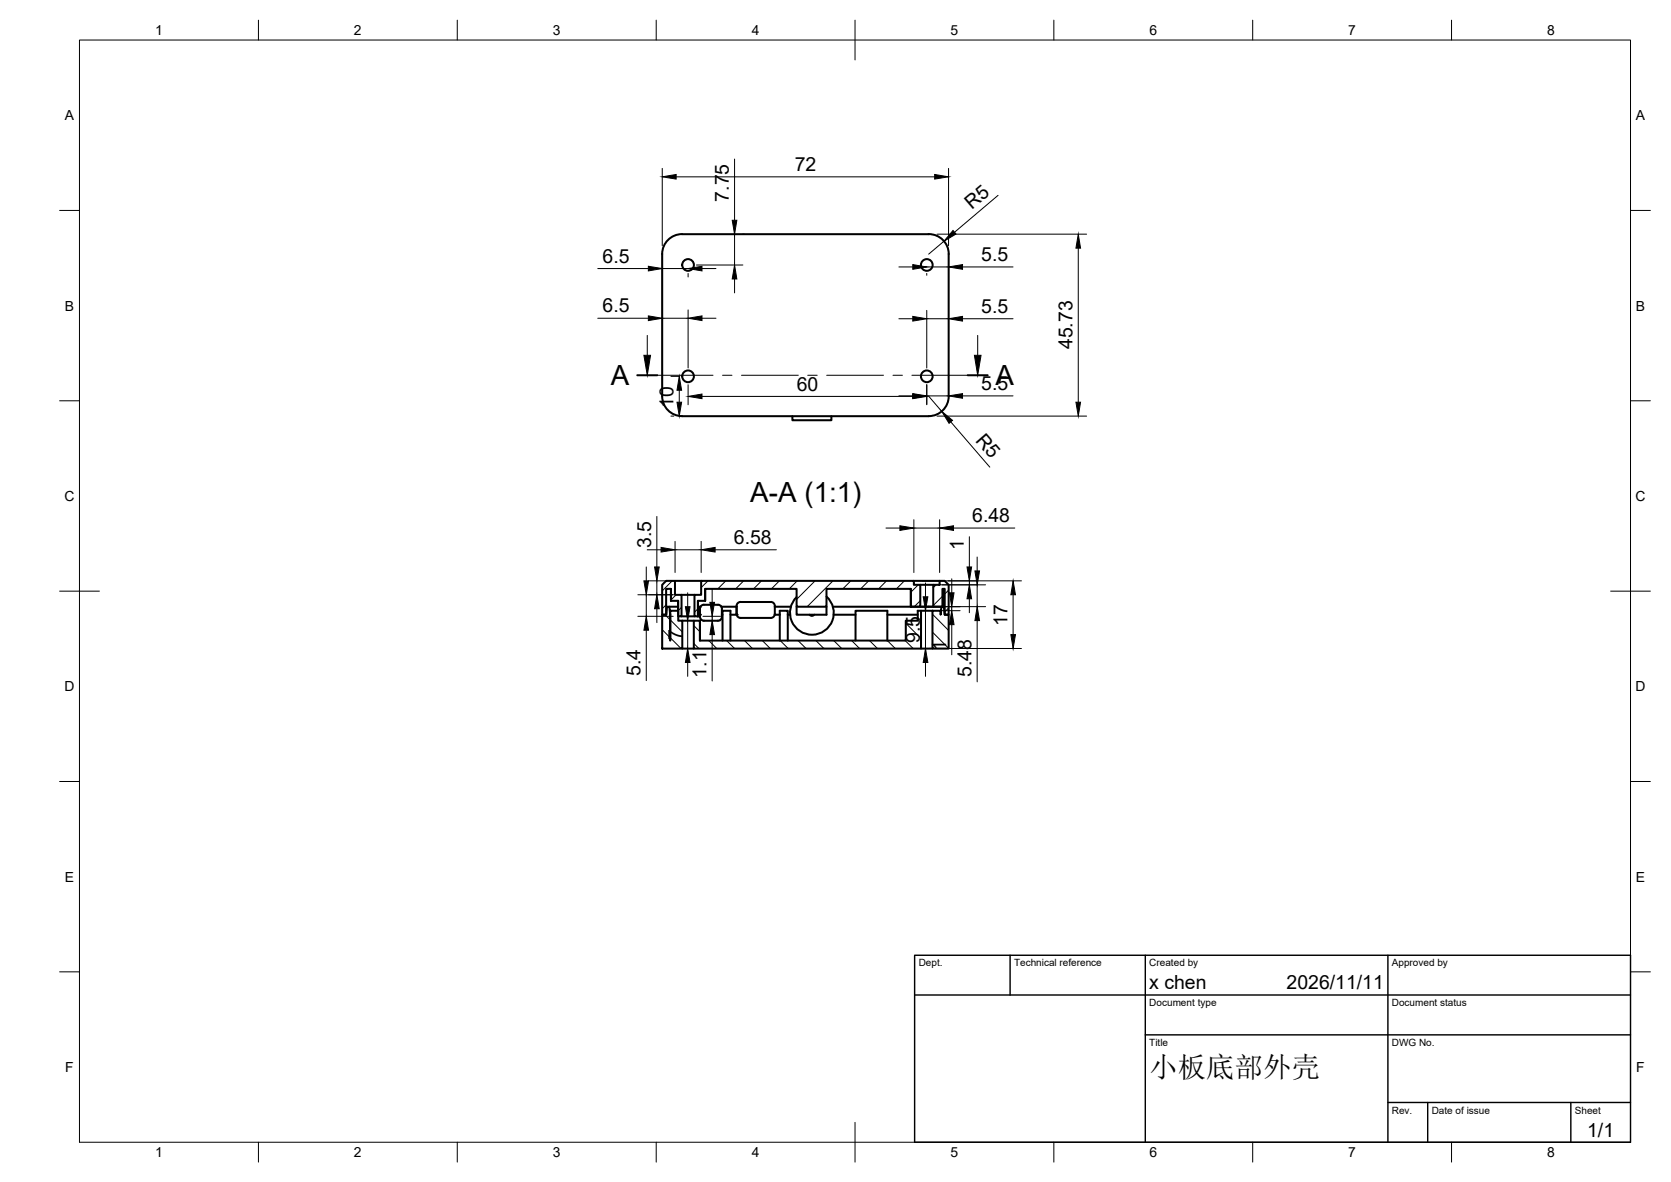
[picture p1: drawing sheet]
<svg xmlns="http://www.w3.org/2000/svg" width="420mm" height="297mm" viewBox="0 0 420 297" stroke-linecap="round" stroke-linejoin="round" font-family="sans-serif">
<!-- layer: Visible -->
<g fill="none" stroke="#000" stroke-width=".51">
<path d="M167.7 60.6a5 5 0 0 1 3.8-1.8h62a5 5 0 0 1 5 5v35.8a5 5 0 0 1-5 5h-62a5 5 0 0 1-5-5v-35.8a5 5 0 0 1 1.2-3.2zM199.2 104.6v1h9.8v-1M166.5 147l1-1h2.2v3.5h1.7v5.4h-.9v-3.9h-1.8v-3h-1.2v6.5h-1zM167.7 152.5h.6l.2 2v6.5v-7.5h2v2.5h1.1v7h-5.1v-8.5h1zM168.3 152.5h2.2M168.5 154.5h.1M168.7 148v3M168.7 151h.1M169.7 146h6.6M170.5 151v2.5M171.4 149.5h3.2M171.4 154.9h3.2"/>
<path d="M171.6 156h2.9M174.5 156h1.5v5h51.8v-5h3v-2.5h.8v9.5h-57.1zM175.5 154.5h.5v-1.5v2M175.5 151v3.9M175.5 152.5h.6M176 156h.1M176 155a1.01 1.01 0 0 0 1 1h3.5a1.01 1.01 0 0 0 1-1M176 156v5M176.3 146h53.5v1h1.6v5.5h-2.4v-4.5h-21.2v4.5h-7.5v-4.5h-23v3h-1.8v3.9h-.9v-5.4h1.7zM177 152h3.5M177 152a1.01 1.01 0 0 0-1 1l.1-.5M177.3 148v3"/>
<path d="M180.5 152l.7 .3 .3 .7M181.4 152.5h3.8M181.5 153v2M181.5 154.5h.2M183.7 154.5h1.5M185.2 154.3v.2M185.2 152.3v2M185.2 154.5a1.01 1.01 0 0 0 1 .8h7.6a1.01 1.01 0 0 0 1-.8M186.2 151.3h7.6M186.2 151.3a1.01 1.01 0 0 0-1 1M193.8 151.3a1.01 1.01 0 0 1 1 1M194.8 154.5h1.3"/>
<path d="M194.8 152.3v2M194.8 152.5h4.1M194.8 154.3v.2M198.1 154.5h.5M200.3 152.5v2h7.5v-2M203.6 154.5l.5 .3 .6-.3M207.8 149.9a5.5 5.5 0 0 1 .3 7.9 5.5 5.5 0 0 1-7.8 .1 5.5 5.5 0 0 1 0-7.9M209.4 152.5h27.3M209.6 154.5h5.5M223.1 154.5h7.7M229 148v4.5M229.8 146h6.5"/>
<path d="M231.4 152.5h3.3M231.4 147h3.3M231.6 153.5h2.9M234.5 153.5h2v1l.2-2h.6l.2 2h1v8.5h-4zM234.7 147h1.6v-1h1.2l1 1v7.5h-1v-6.5h-.5v4.5h-2.3zM237 148v4.5M171.6 163h2.9M181.7 161v-7.5h2v7.5M196.1 161v-7.5h2v7.5M215.1 161v-7.5h8v7.5M231.6 163h2.9"/>
<circle cx="173" cy="66.6" r="1.47"/>
<circle cx="233" cy="66.6" r="1.47"/>
<circle cx="173" cy="94.6" r="1.47"/>
<circle cx="233" cy="94.6" r="1.47"/>
</g>
<g fill="#000">
<circle cx="175.5" cy="154.9" r=".25"/>
<circle cx="176" cy="154.5" r=".25"/>
<circle cx="185.2" cy="154.5" r=".25"/>
<circle cx="229" cy="152.5" r=".25"/>
<circle cx="237" cy="152.5" r=".25"/>
</g>
<!-- layer: BORDER -->
<g fill="none" stroke="#000" stroke-width=".25">
<path d="M20 10.1h390v276.9h-390zM65 5.1v5M115 5.1v5M165 5.1v5M215 5.1v10M265 5.1v5M315 5.1v5M365 5.1v5M15 52.9h5M410 52.9h5M15 100.7h5M410 100.7h5"/>
<path d="M15 148.6h10M405 148.6h10M15 196.4h5M410 196.4h5M15 244.2h5M410 244.2h5M65 287v5M115 287v5M165 287v5M215 282.1v9.9M265 287v5M315 287v5"/>
<path d="M365 287v5"/>
</g>
<!-- layer: TITLEBLOCK -->
<path d="M230 240.1h180v46.9h-180zM230 250h180M254 240.1v9.9M288 240.1v46.9M349 240.1v46.9M288 260.1h122M349 277.1h61M359 277.1v9.9M395 277.1v9.9" fill="none" stroke="#000" stroke-width=".36"/>
<!-- layer: Hatching -->
<g fill="none" stroke="#000" stroke-width=".25">
<path d="M166.5 158.2l2 2.1M167.2 154.5l4.4 4.3M167.5 152l-1 1M169 146l-2.5 2.5M170 149.5l-1.3 1.3M171.4 152.6l-.9 .8M174.5 157.2l1.5 1.6M175.5 153l-.9 .8M178 146l-1.7 1.7M182.5 146l-2 2M187 146l-2 2M191.5 146l-2 2"/>
<path d="M196 146l-2 2M200.4 146l-1.9 2M204.9 146l-4.6 4.6M207.8 152.1l-.4 .4M209.4 146l-6.5 6.5M213.9 146l-2 2M218.4 146l-2 2M222.9 146l-2 2M227.4 146l-2 2M227.8 156.6l3.8 3.9M230.7 155.1l.9 .9M230.9 147l-1.9 1.8"/>
<path d="M231.4 151l-1.5 1.4M234.5 158.9l4 4M234.5 154.4l4 4M235.4 147l-.8 .7M236.4 146l-.1 .1M237 149.8l-2.4 2.4M237.1 152.5l.3 .3M238.5 148.3l-1 1M238.5 152.8l-1 1M166.5 162.8l.3 .2M168.6 160.3l2.6 2.7M174.5 161.7l1.2 1.3"/>
<path d="M178.2 161l2 2M182.7 161l2 2M187.2 161l2 2M191.7 161l2 2M196.2 161l2 2M200.7 161l2 2M205.1 161l2.1 2M209.6 161l2 2M214.1 161l2 2M218.6 161l2 2M223.1 161l2 2M227.6 161l2 2"/>
</g>
<!-- layer: Section Lines -->
<path d="M160.2 94.3h5M243.3 94.3h5" fill="none" stroke="#000" stroke-width=".51"/>
<path d="M162.8 84.3v5M165.2 94.3h14.1M181.7 94.3h2.3M186.4 94.3h14.3M203.1 94.3h2.4M207.9 94.3h14.2M224.5 94.3h2.4M229.3 94.3h14M245.8 84.3v5" fill="none" stroke="#000" stroke-width=".25"/>
<path d="M161.9 89.3h1.7l-.8 5zM245 89.3h1.7l-.9 5z" fill="#000" stroke="#000" stroke-width=".25"/>
<!-- layer: FD_Dimensions -->
<g fill="none" stroke="#000" stroke-width=".25">
<path d="M184.7 40v15.4M166.5 42.3v19.5M170 44.4h65M184.7 58.9v7.7M186.8 58.9h.1M235.6 58.9h37.6M238.5 42.3v19.5M251 49.1l-11 9.3M150.3 67.5h12.7M150.3 80h12.7M166.5 67.5h6.5M166.5 80h6.5"/>
<path d="M173 68.7v.9M173 77.9v14.6M175.1 66.6h11.7M176.5 67.5h3.5M176.5 80h3.5M184.7 70.1v3.5M226 67.1h3.5M233 68.7v.5M233 78v14.5M233 67.1h5.5M237.3 60.6l-3.8 3.3M242 67.1h12.7"/>
<path d="M271.1 62.4v38.7M168.7 94.6h2.2M170.8 98.1v3M173 96.7v5M176.5 99.6h53M226 99.5h3.5M226 80.1h3.5M233 96.7v5M233 99.5h5.5M233 80.1h5.5M233.5 99.6l3.3 3.8M242 99.5h12.7"/>
<path d="M242 80.1h12.7M168.7 104.6h.7M235.6 104.6h37.6M239.1 106l9.8 11.4M162.7 138.2h3.5M165.2 129.8v12.7M169.7 136v7.9M169.7 138.2h6.6M176.3 136v7.9M179.8 138.2h15.4M222.8 132.7h3.5M229.8 130.6v13.3"/>
<path d="M229.8 132.7h6.5M236.3 130.6v13.3M239.8 132.7h15.4M243.7 134.9v7.6M245.7 140v3.5M160.4 149.5h8.9M160.4 154.9h8.9M162.5 142.5v3.5M162.5 149.5v5.4M162.5 158.4v12.6M163.1 146h4.5M165.2 146v3.5"/>
<path d="M165.2 153v3.5M172.9 149v3.5M172.9 156v7M173.7 156h1.3M176.6 156h4.6M176.8 154.9h4.4M179.1 147.9v3.5M179.1 154.9v1.1M179.1 159.5v11.6M231.9 146h24.9M232.7 146.5v3.5M232.7 153.5v9.5"/>
<path d="M235.6 152.5h5.8M236.6 153.5h4.8M236.8 147h11M236.8 152.4h11M239.3 145.5v3.5M239.3 152.5v1M239.3 157v7.6M243.7 146v1M243.7 150.5v3.5M245.7 147v5.4M245.7 156v15.4M254.7 149.5v10"/>
<path d="M172.9 166.5v3.5M232.7 166.5v3.5M233.7 163h23.1"/>
</g>
<g fill="#000" stroke="#000" stroke-width=".25">
<path d="M166.5 44.4l3.5-.6v1.2zM184.1 55.4h1.2l-.6 3.5zM235 43.8l3.5 .6-3.5 .6zM239.6 57.9l.8 .9-3.1 1.8zM163 66.9l3.5 .6-3.5 .6zM163 79.4l3.5 .6-3.5 .6zM173 67.5l3.5-.6v1.2zM173 80l3.5-.6v1.2zM184.7 66.6l.6 3.5h-1.2zM229.5 79.5l3.5 .6-3.5 .6zM229.5 66.5l3.5 .6-3.5 .6zM238.5 80.1l3.5-.6v1.2z"/>
<path d="M238.5 67.1l3.5-.6v1.2zM271.1 58.9l.6 3.5h-1.2zM170.8 94.6l.6 3.5h-1.2zM173 99.6l3.5-.6v1.2zM229.5 99l3.5 .6-3.5 .6zM229.5 98.9l3.5 .6-3.5 .6zM238.5 99.5l3.5-.6v1.2zM170.2 101.1h1.2l-.6 3.5zM236.8 103.4l2.7 2.2-.9 .8zM270.5 101.1h1.2l-.6 3.5zM166.2 137.6l3.5 .6-3.5 .5zM176.3 138.2l3.5-.6v1.1z"/>
<path d="M226.3 132.1l3.5 .6-3.5 .6zM236.3 132.7l3.5-.6v1.2zM161.9 146h1.2l-.6 3.5zM162.5 154.9l.6 3.5h-1.2zM165.2 149.5l.6 3.5h-1.2zM164.6 142.5h1.2l-.6 3.5zM172.3 152.5h1.2l-.6 3.5zM178.5 151.4h1.2l-.6 3.5zM179.1 156l.6 3.5h-1.2zM232.1 150h1.2l-.6 3.5zM238.7 149h1.2l-.6 3.5zM239.3 153.5l.6 3.5h-1.2z"/>
<path d="M243.7 147l.6 3.5h-1.2zM243.1 142.5h1.2l-.6 3.5zM245.1 143.5h1.2l-.6 3.5zM245.7 152.4l.6 3.6h-1.2zM254.7 146l.6 3.5h-1.1zM254.2 159.5h1.1l-.6 3.5zM172.9 163l.6 3.5h-1.2zM232.7 163l.6 3.5h-1.2z"/>
</g>
<text font-size="7.2" x="289" y="270.6">小板底部外壳</text>
<g font-size="7">
<text x="153.6" y="96.8">A</text>
<text x="250.3" y="96.8">A</text>
<text x="188.7" y="126.2">A-A (1:1)</text>
</g>
<g font-size="4.9">
<text x="199.8" y="43">72</text>
<text x="183.2" y="50.7" transform="rotate(-90 183.2 50.7)">7.75</text>
<text x="244.3" y="52.8" transform="rotate(-40 244.3 52.8)">R5</text>
<text x="246.7" y="65.6">5.5</text>
<text x="151.5" y="66">6.5</text>
<text x="151.5" y="78.5">6.5</text>
<text x="246.7" y="78.6">5.5</text>
<text x="269.7" y="87.8" transform="rotate(-90 269.7 87.8)">45.73</text>
<text x="200.3" y="98.2">60</text>
<text x="246.7" y="98">5.5</text>
<text x="169.3" y="102.5" transform="rotate(-90 169.3 102.5)">10</text>
<text x="245.1" y="110.8" transform="rotate(49 245.1 110.8)">R5</text>
<text x="244.5" y="131.2">6.48</text>
<text x="163.7" y="137.8" transform="rotate(-90 163.7 137.8)">3.5</text>
<text x="184.5" y="136.7">6.58</text>
<text x="242.3" y="138.1" transform="rotate(-90 242.3 138.1)">1</text>
<text x="171.5" y="160.8" transform="rotate(-90 171.5 160.8)">7</text>
<text x="231.2" y="161.6" transform="rotate(-90 231.2 161.6)">9.5</text>
<text x="253.3" y="157.3" transform="rotate(-90 253.3 157.3)">17</text>
<text x="237.9" y="163.7" transform="rotate(-90 237.9 163.7)">1</text>
<text x="161" y="169.8" transform="rotate(-90 161 169.8)">5.4</text>
<text x="177.7" y="170.3" transform="rotate(-90 177.7 170.3)">1.1</text>
<text x="244.3" y="170.1" transform="rotate(-90 244.3 170.1)">5.48</text>
<text x="289" y="248.5">x chen</text>
<text x="323.5" y="248.5">2026/11/11</text>
<text x="399.1" y="285.7">1/1</text>
</g>
<g font-size="3.5">
<text x="39" y="8.8">1</text>
<text x="89" y="8.8">2</text>
<text x="139" y="8.8">3</text>
<text x="189" y="8.8">4</text>
<text x="239" y="8.8">5</text>
<text x="289" y="8.8">6</text>
<text x="339" y="8.8">7</text>
<text x="389" y="8.8">8</text>
<text x="16.3" y="30.2">A</text>
<text x="411.3" y="30.2">A</text>
<text x="16.3" y="78">B</text>
<text x="411.3" y="78">B</text>
<text x="16.2" y="125.9">C</text>
<text x="411.2" y="125.9">C</text>
<text x="16.2" y="173.7">D</text>
<text x="411.2" y="173.7">D</text>
<text x="16.3" y="221.6">E</text>
<text x="411.3" y="221.6">E</text>
<text x="16.4" y="269.4">F</text>
<text x="411.4" y="269.4">F</text>
<text x="39" y="290.8">1</text>
<text x="89" y="290.8">2</text>
<text x="139" y="290.8">3</text>
<text x="189" y="290.8">4</text>
<text x="239" y="290.8">5</text>
<text x="289" y="290.8">6</text>
<text x="339" y="290.8">7</text>
<text x="389" y="290.8">8</text>
</g>
<g font-size="2.5">
<text x="231" y="242.9">Dept.</text>
<text x="255" y="242.9">Technical reference</text>
<text x="289" y="242.9">Created by</text>
<text x="350" y="242.9">Approved by</text>
<text x="289" y="252.8">Document type</text>
<text x="350" y="252.8">Document status</text>
<text x="289" y="262.9">Title</text>
<text x="350" y="262.9">DWG No.</text>
<text x="350" y="279.9">Rev.</text>
<text x="360" y="279.9">Date of issue</text>
<text x="396" y="279.9">Sheet</text>
</g>
</svg>
